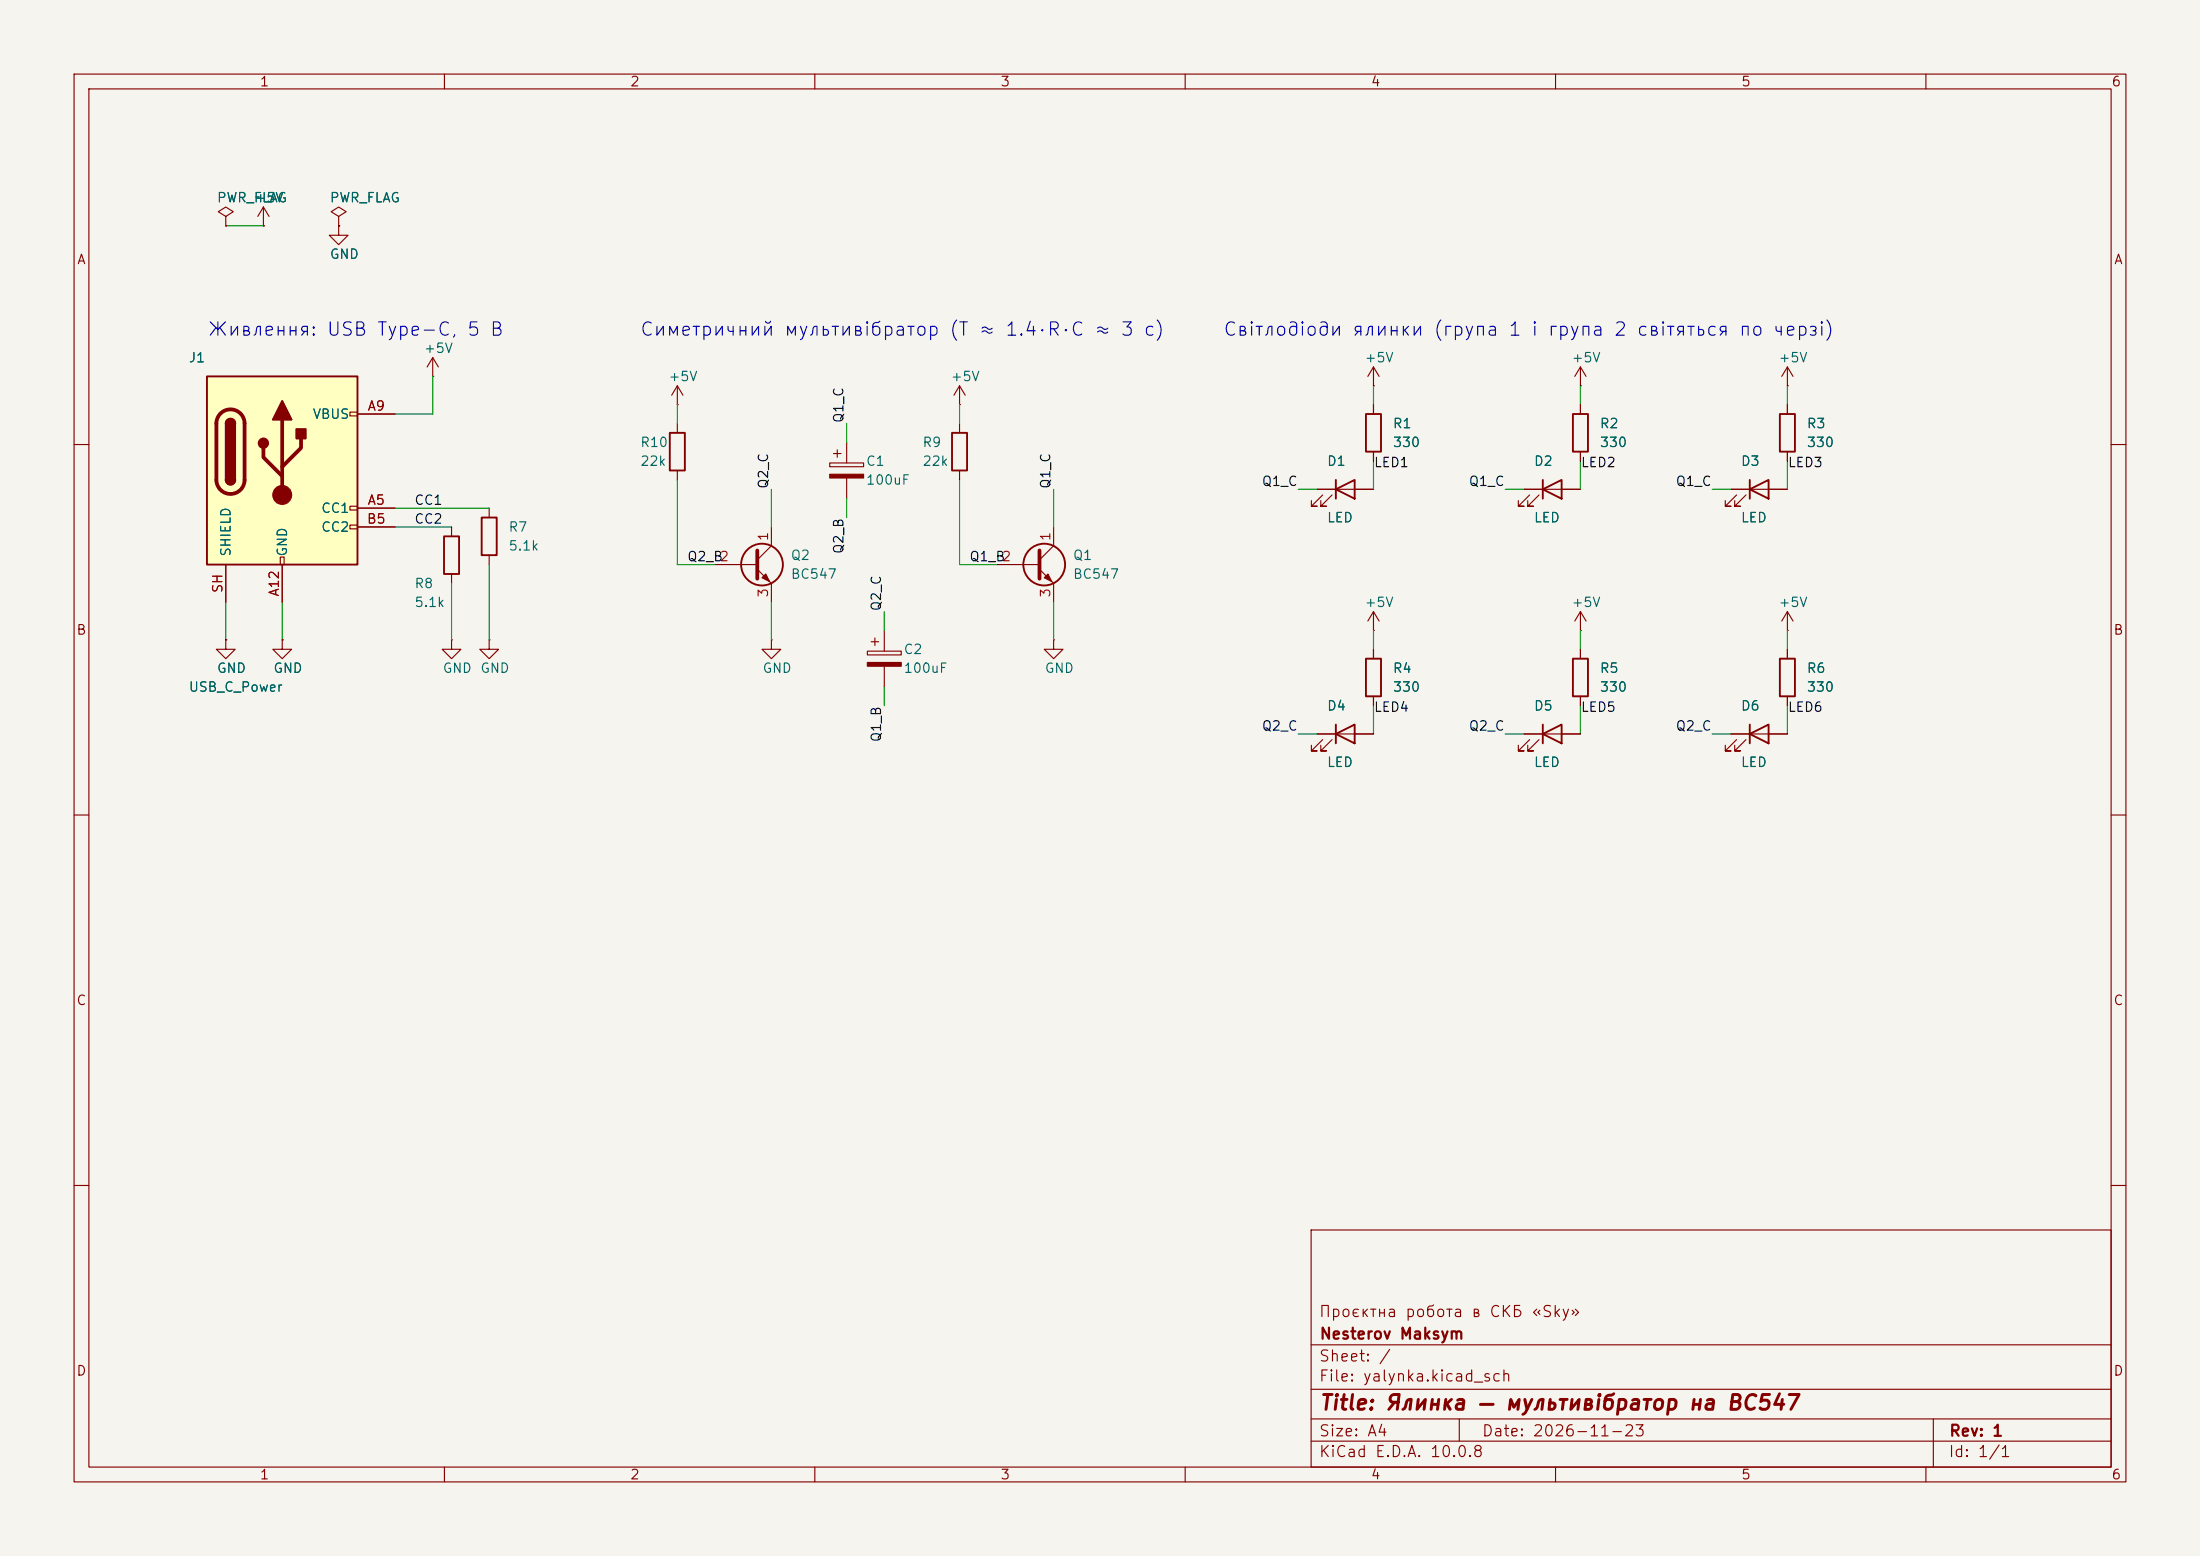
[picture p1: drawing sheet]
<svg xmlns="http://www.w3.org/2000/svg" width="297mm" height="210mm" viewBox="0 0 297 210" stroke-linecap="round" stroke-linejoin="round" font-family="sans-serif">
<path d="M0 0h297v210h-297z" fill="#f5f4ef" stroke="#f5f4ef" stroke-width=".14"/>
<g fill="none" stroke="#840000" stroke-width=".15">
<path d="M10 10h277v190h-277zM12 12h273v186h-273zM60 10v2M110 10v2M160 10v2M210 10v2M260 10v2M30.5 29.2l1-.6-1-.7-1 .7 1 .6v1.3M30.5 30.5h.1M35.6 30.5h.1M35.6 27.9l-.8 1.3M35.6 27.9l.7 1.3"/>
<path d="M35.6 27.9v2.6M45.7 29.2l1-.6-1-.7-1 .7 1 .6v1.3M45.7 30.5h.1M45.7 30.5v1.3h1.3l-1.3 1.2-1.3-1.2h1.3M58.4 50.8h.1M58.4 48.3l-.7 1.2M58.4 48.3l.8 1.2M58.4 48.3v2.5M91.4 54.6h.1M91.4 52.1l-.7 1.2M91.4 52.1l.8 1.2M91.4 52.1v2.5"/>
<path d="M114.3 59.7v2.8M129.5 54.6h.1M129.5 52.1l-.7 1.2M129.5 52.1l.8 1.2M129.5 52.1v2.5M129.5 57.2v1.2M185.4 52.1h.1M185.4 49.5v2.6M185.4 54.6v1.3M185.4 49.5l-.7 1.3M185.4 49.5l.8 1.3M213.4 52.1h.1"/>
<path d="M213.4 49.5l-.8 1.3M213.4 49.5l.7 1.3M213.4 49.5v2.6M213.4 54.6v1.3M241.3 52.1h.1M241.3 49.5v2.6M241.3 54.6v1.3M241.3 49.5l-.8 1.3M241.3 49.5l.8 1.3M10 60h2M61 71.1v1.3M61 77.5v1.2"/>
<path d="M66 68.6v1.3M66 74.9v1.3M112 62.5h4.6v.5h-4.6zM112.5 61.2h1M113 60.7v1M114.3 64.5v2.8M129.5 63.5v1.3M177.8 66h7.6M178.6 66.8l-1.6 1.5h.8h-.8v-.7M179.8 66.8l-1.5 1.5h.8h-.8v-.7M185.4 61v1.2M205.7 66h7.7"/>
<path d="M206.5 66.8l-1.5 1.5h.7h-.7v-.7M207.8 66.8l-1.6 1.5h.8h-.8v-.7M213.4 61v1.2M233.7 66h7.6M234.4 66.8l-1.5 1.5h.8h-.8v-.7M235.7 66.8l-1.5 1.5h.7h-.7v-.7M241.3 61v1.2M285 60h2M30.5 86.4v1.2h1.2l-1.2 1.3-1.3-1.3h1.3M30.5 86.4h.1M38.1 86.4v1.2h1.3l-1.3 1.3-1.3-1.3h1.3M38.1 86.4h.1"/>
<path d="M61 86.4v1.2h1.2l-1.2 1.3-1.3-1.3h1.3M61 86.4h.1M66 86.4v1.2h1.3l-1.3 1.3-1.2-1.3h1.2M66 86.4h.1M177.8 99.1h7.6M178.6 99.8l-1.6 1.5h.8h-.8v-.7M179.8 99.8l-1.5 1.5h.8h-.8v-.7M185.4 85.1h.1M185.4 82.6l-.7 1.2M185.4 82.6l.8 1.2M185.4 82.6v2.5M185.4 87.6v1.3"/>
<path d="M185.4 94v1.3M205.7 99.1h7.7M206.5 99.8l-1.5 1.5h.7h-.7v-.7M207.8 99.8l-1.6 1.5h.8h-.8v-.7M213.4 85.1h.1M213.4 82.6v2.5M213.4 82.6l-.8 1.2M213.4 82.6l.7 1.2M10 110h2M285 110h2M10 160h2M177 166h108v32h-108z"/>
<path d="M285 160h2M60 198v2M110 198v2M160 198v2M177 194.5h108M177 191.5h108M177 187.5h108M177 181.5h108M197 191.5v3M210 198v2M260 198v2M261 191.5v6.5"/>
</g>
<g fill="none" stroke="#840000" stroke-width=".25">
<path d="M128.5 58.4h2.1v5.1h-2.1zM184.4 55.9h2v5.1h-2zM212.3 55.9h2.1v5.1h-2.1zM240.3 55.9h2v5.1h-2zM59.9 72.4h2.1v5.1h-2.1zM65 69.9h2.1v5h-2.1zM180.3 66l2.6-1.2v2.5zM180.3 64.8v2.5M208.3 66l2.5-1.2v2.5zM208.3 64.8v2.5M236.2 66l2.6-1.2v2.5zM236.2 64.8v2.5"/>
<path d="M180.3 99.1l2.6-1.3v2.5zM180.3 97.8v2.5M184.4 88.9h2v5.1h-2zM208.3 99.1l2.5-1.3v2.5zM208.3 97.8v2.5"/>
</g>
<path d="M112 64h4.6v.5h-4.6z" fill="#840000" stroke="#840000" stroke-width=".15"/>
<path d="M27.9 50.8h20.4v25.4h-20.4z" fill="#ffffc2"/>
<g fill="none" stroke="#840000" stroke-width=".15">
<path d="M30.5 30.5h.1M35.6 30.5h.1M45.7 30.5h.1M47.2 55.6h1.1v.5h-1.1zM48.3 55.9h5M91.4 57.2v1.2M185.4 54.6v1.3M213.4 54.6v1.3M241.3 54.6v1.3M30.5 76.2v5.1M37.8 75.2h.6v1h-.6zM38.1 76.2v5.1"/>
<path d="M47.2 68.3h1.1v.5h-1.1zM47.2 70.9h1.1v.5h-1.1zM48.3 68.6h5M48.3 71.1h5M91.4 63.5v1.3M96.5 76.2h5.7M102.2 76.8l1.9 1.9v2.6M104.1 71.1v2.6l-1.9 1.9M134.6 76.2h5.7M140.3 76.8l1.9 1.9v2.6M142.2 71.1v2.6l-1.9 1.9M177.8 66h2.5"/>
<path d="M182.9 66h2.5M185.4 61v1.2M205.7 66h2.6M210.8 66h2.6M213.4 61v1.2M233.7 66h2.5M238.8 66h2.5M241.3 61v1.2M30.5 86.4h.1M38.1 86.4h.1M104.1 86.4v1.2h1.3l-1.3 1.3-1.2-1.3h1.2M104.1 86.4h.1"/>
<path d="M117.1 87.9h4.6v.5h-4.6zM117.6 86.6h1M118.1 86.1v1M119.4 85.1v2.8M119.4 89.9v2.8M142.2 86.4v1.2h1.3l-1.3 1.3-1.2-1.3h1.2M142.2 86.4h.1M177.8 99.1h2.5M182.9 99.1h2.5M185.4 87.6v1.3M185.4 94v1.3M205.7 99.1h2.6"/>
<path d="M210.8 99.1h2.6M213.4 87.6v1.3M213.4 94v1.3M233.7 99.1h7.6M234.4 99.8l-1.5 1.5h.8h-.8v-.7M235.7 99.8l-1.5 1.5h.7h-.7v-.7M241.3 85.1h.1M241.3 82.6v2.5M241.3 87.6v1.3M241.3 94v1.3M241.3 82.6l-.8 1.2M241.3 82.6l.8 1.2"/>
</g>
<g fill="none" stroke="#840000" stroke-width=".25">
<path d="M27.9 50.8h20.4v25.4h-20.4zM30.5 57.2a.64 .64 0 0 1 .6-.7 .64 .64 0 0 1 .6 .7M90.4 58.4h2.1v5.1h-2.1zM30.5 64.8a.64 .64 0 0 0 .6 .6 .64 .64 0 0 0 .6-.6M212.3 88.9h2.1v5.1h-2.1zM236.2 99.1l2.6-1.3v2.5zM236.2 97.8v2.5M240.3 88.9h2v5.1h-2z"/>
<circle cx="102.9" cy="76.2" r="2.82"/>
<circle cx="141" cy="76.2" r="2.82"/>
</g>
<path d="M29.8 55.8a1.9 1.9 0 0 1 2-.4 1.9 1.9 0 0 1 1.2 1.8v7.6a1.91 1.91 0 0 1-1.9 1.9 1.91 1.91 0 0 1-1.9-1.9v-7.6a1.9 1.9 0 0 1 .6-1.4zM38.1 56.6v10.2M40.6 59.2v1.3l-2.5 2.5M35.6 60.5v1.2l2.5 2.6M102.2 74.3v3.8M140.3 74.3v3.8" fill="none" stroke="#840000" stroke-width=".51"/>
<g fill="#840000" stroke="#840000" stroke-width=".25">
<path d="M30.5 57.2h1.2v7.6h-1.2z"/>
<path d="M30.7 56.7a.64 .64 0 0 1 .7-.1 .64 .64 0 0 1 .3 .6h-1.2z"/>
<path d="M30.5 64.8h1.2a.64 .64 0 0 1-.6 .6 .64 .64 0 0 1-.6-.6z"/>
<path d="M38.1 54.1l1.3 2.5h-2.6z"/>
<path d="M40 57.9h1.3v1.3h-1.3z"/>
<circle cx="35.6" cy="59.8" r=".63"/>
</g>
<g fill="#840000" stroke="#840000" stroke-width=".15">
<path d="M102.9 78l.5-.5 .5 1z"/>
<path d="M141.5 77.5l.5 1-1-.5z"/>
<path d="M117.1 89.4h4.6v.5h-4.6z"/>
<circle cx="38.1" cy="66.8" r="1.27"/>
</g>
<g fill="none" stroke="#009600" stroke-width=".15">
<path d="M30.5 30.5h5.1M58.4 50.8v5.1h-5.1M91.4 54.6v2.6M114.3 57.2v2.5M129.5 54.6v2.6M185.4 52.1v2.5M213.4 52.1v2.5M241.3 52.1v2.5M53.3 71.1h7.7M53.3 68.6h12.7M61 78.7v7.7M66 76.2v10.2"/>
<path d="M91.4 64.8v11.4h5.1M104.1 66v5.1M114.3 67.3v2.6M129.5 64.8v11.4h5.1M142.2 66v5.1M175.3 66h2.5M185.4 62.2v3.8M203.2 66h2.5M213.4 62.2v3.8M231.1 66h2.6M241.3 62.2v3.8M30.5 81.3v5.1"/>
<path d="M38.1 81.3v5.1M104.1 81.3v5.1M119.4 82.6v2.5M119.4 92.7v2.6M142.2 81.3v5.1M175.3 99.1h2.5M185.4 85.1v2.5M185.4 95.3v3.8M203.2 99.1h2.5M213.4 85.1v2.5M213.4 95.3v3.8M231.1 99.1h2.6"/>
<path d="M241.3 85.1v2.5M241.3 95.3v3.8"/>
</g>
<text font-size="2" fill="#840000" x="178" y="190.8">Title: Ялинка — мультивібратор на BC547</text>
<g font-size="1.8" fill="#0000c2">
<text x="27.9" y="45.8">Живлення: USB Type-C, 5 В</text>
<text x="86.3" y="45.8">Симетричний мультивібратор (T ≈ 1.4·R·C ≈ 3 с)</text>
<text x="165" y="45.8">Світлодіоди ялинки (група 1 і група 2 світяться по черзі)</text>
</g>
<g font-size="1.5" fill="#840000">
<text x="178" y="178.1">Проєктна робота в СКБ «Sky»</text>
<text x="178" y="184.1">Sheet: /</text>
<text x="178" y="181.1">Nesterov Maksym</text>
<text x="178" y="186.8">File: yalynka.kicad_sch</text>
<text x="178" y="197">KiCad E.D.A. 10.0.8</text>
<text x="178" y="194.2">Size: A4</text>
<text x="200" y="194.2">Date: 2026-11-23</text>
<text x="263" y="197">Id: 1/1</text>
<text x="263" y="194.2">Rev: 1</text>
</g>
<g font-size="1.3" fill="#840000">
<text x="35" y="12">1</text>
<text x="85" y="12">2</text>
<text x="135" y="12">3</text>
<text x="185" y="12">4</text>
<text x="235" y="12">5</text>
<text x="285" y="12">6</text>
<text x="10.3" y="36">A</text>
<text x="285.3" y="36">A</text>
<text x="10.2" y="86">B</text>
<text x="285.2" y="86">B</text>
<text x="10.2" y="136">C</text>
<text x="285.2" y="136">C</text>
<text x="10.2" y="186">D</text>
<text x="285.2" y="186">D</text>
<text x="35" y="200">1</text>
<text x="85" y="200">2</text>
<text x="135" y="200">3</text>
<text x="185" y="200">4</text>
<text x="235" y="200">5</text>
<text x="285" y="200">6</text>
</g>
<g font-size="1.3" fill="#006464">
<text x="29.2" y="27.6">PWR_FLAG</text>
<text x="34.3" y="27.6">+5V</text>
<text x="44.4" y="27.6">PWR_FLAG</text>
<text x="44.4" y="35.3">GND</text>
<text x="57.1" y="48">+5V</text>
<text x="25.4" y="49.2">J1</text>
<text x="90.2" y="51.8">+5V</text>
<text x="128.3" y="51.8">+5V</text>
<text x="184.1" y="49.2">+5V</text>
<text x="212.1" y="49.2">+5V</text>
<text x="240" y="49.2">+5V</text>
<text x="42.1" y="56.8">VBUS</text>
<text x="187.9" y="58.1">R1</text>
<text x="215.9" y="58.1">R2</text>
<text x="243.8" y="58.1">R3</text>
<text x="86.3" y="60.7">R10</text>
<text x="86.3" y="63.2">22k</text>
<text x="116.8" y="63.2">C1</text>
<text x="116.8" y="65.7">100uF</text>
<text x="124.4" y="60.7">R9</text>
<text x="124.4" y="63.2">22k</text>
<text x="179.1" y="63.2">D1</text>
<text x="187.9" y="60.7">330</text>
<text x="207" y="63.2">D2</text>
<text x="215.9" y="60.7">330</text>
<text x="234.9" y="63.2">D3</text>
<text x="243.8" y="60.7">330</text>
<text x="43.3" y="69.5">CC1</text>
<text x="179.1" y="70.8">LED</text>
<text x="207" y="70.8">LED</text>
<text x="234.9" y="70.8">LED</text>
<text x="31.4" y="75.2" transform="rotate(-90 31.4 75.2)">SHIELD</text>
<text x="39.1" y="75.2" transform="rotate(-90 39.1 75.2)">GND</text>
<text x="43.3" y="72.1">CC2</text>
<text x="68.6" y="72.1">R7</text>
<text x="68.6" y="74.6">5.1k</text>
<text x="106.7" y="75.9">Q2</text>
<text x="144.8" y="75.9">Q1</text>
<text x="55.9" y="79.7">R8</text>
<text x="55.9" y="82.2">5.1k</text>
<text x="106.7" y="78.4">BC547</text>
<text x="144.8" y="78.4">BC547</text>
<text x="184.1" y="82.2">+5V</text>
<text x="212.1" y="82.2">+5V</text>
<text x="240" y="82.2">+5V</text>
<text x="121.9" y="88.6">C2</text>
<text x="25.4" y="93.7">USB_C_Power</text>
<text x="29.2" y="91.1">GND</text>
<text x="36.8" y="91.1">GND</text>
<text x="59.7" y="91.1">GND</text>
<text x="64.8" y="91.1">GND</text>
<text x="102.9" y="91.1">GND</text>
<text x="121.9" y="91.1">100uF</text>
<text x="141" y="91.1">GND</text>
<text x="187.9" y="91.1">R4</text>
<text x="187.9" y="93.7">330</text>
<text x="215.9" y="91.1">R5</text>
<text x="215.9" y="93.7">330</text>
<text x="243.8" y="91.1">R6</text>
<text x="243.8" y="93.7">330</text>
<text x="179.1" y="96.2">D4</text>
<text x="207" y="96.2">D5</text>
<text x="234.9" y="96.2">D6</text>
<text x="179.1" y="103.8">LED</text>
<text x="207" y="103.8">LED</text>
<text x="234.9" y="103.8">LED</text>
</g>
<g font-size="1.3" fill="#a90000">
<text x="49.5" y="55.7">A9</text>
<text x="49.4" y="71">B5</text>
<text x="49.5" y="68.4">A5</text>
<text x="97.1" y="76.1">2</text>
<text x="104" y="73.1" transform="rotate(-90 104 73.1)">1</text>
<text x="135.2" y="76.1">2</text>
<text x="142.1" y="73.1" transform="rotate(-90 142.1 73.1)">1</text>
<text x="30.3" y="80.1" transform="rotate(-90 30.3 80.1)">SH</text>
<text x="38" y="80.6" transform="rotate(-90 38 80.6)">A12</text>
<text x="104" y="80.7" transform="rotate(-90 104 80.7)">3</text>
<text x="142.1" y="80.7" transform="rotate(-90 142.1 80.7)">3</text>
</g>
<g font-size="1.3" fill="#0f0f0f">
<text x="114.2" y="57.2" transform="rotate(-90 114.2 57.2)">Q1_C</text>
<text x="170.3" y="65.9">Q1_C</text>
<text x="185.4" y="63.4">LED1</text>
<text x="198.2" y="65.9">Q1_C</text>
<text x="213.3" y="63.4">LED2</text>
<text x="226.1" y="65.9">Q1_C</text>
<text x="241.3" y="63.4">LED3</text>
<text x="55.9" y="68.5">CC1</text>
<text x="55.9" y="71">CC2</text>
<text x="104" y="66.1" transform="rotate(-90 104 66.1)">Q2_C</text>
<text x="142.1" y="66.1" transform="rotate(-90 142.1 66.1)">Q1_C</text>
<text x="92.7" y="76.1">Q2_B</text>
<text x="114.2" y="74.9" transform="rotate(-90 114.2 74.9)">Q2_B</text>
<text x="130.8" y="76.1">Q1_B</text>
<text x="119.3" y="82.6" transform="rotate(-90 119.3 82.6)">Q2_C</text>
<text x="119.3" y="100.3" transform="rotate(-90 119.3 100.3)">Q1_B</text>
<text x="170.3" y="98.9">Q2_C</text>
<text x="185.4" y="96.4">LED4</text>
<text x="198.2" y="98.9">Q2_C</text>
<text x="213.3" y="96.4">LED5</text>
<text x="226.1" y="98.9">Q2_C</text>
<text x="241.3" y="96.4">LED6</text>
</g>
</svg>
